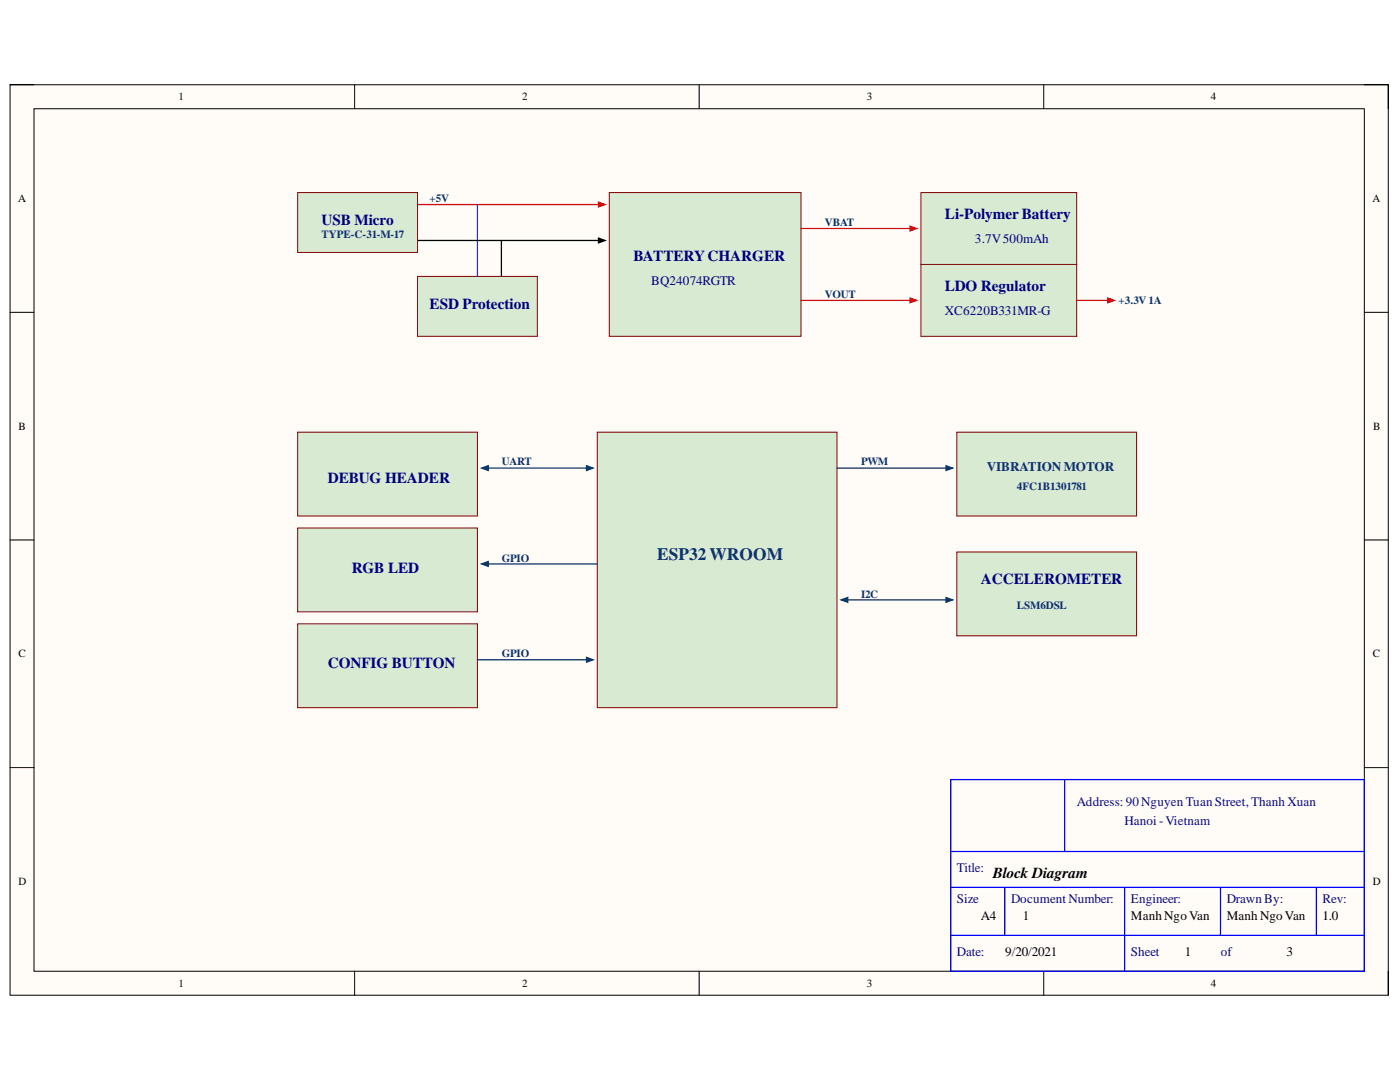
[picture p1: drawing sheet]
<svg xmlns="http://www.w3.org/2000/svg" width="279mm" height="216mm" viewBox="0 0 279 216" stroke-linecap="round" stroke-linejoin="round" font-family="sans-serif">
<path d="M2 16.9h275.1v181.7h-275.1z" fill-rule="evenodd" fill="#fffcf8"/>
<path d="M2 16.9h275.1v181.7h-275.1z" fill="none" stroke="#000" stroke-width=".2"/>
<path d="M6.8 21.7h265.5v172.1h-265.5z" fill-rule="evenodd" fill="#fffcf8"/>
<g fill="none" stroke="#000" stroke-width=".2">
<path d="M2 16.9h4.8M70.8 16.9v4.8M139.5 16.9v4.8M208.3 16.9v4.8M272.3 16.9h4.8v4.8M6.8 21.7h265.5v172.1h-265.5zM2 62.3h4.8M272.3 62.3h4.8M2 107.7h4.8M272.3 107.7h4.8M2 153.2h4.8M272.3 153.2h4.8"/>
<path d="M70.8 193.8v4.8M139.5 193.8v4.8M208.3 193.8v4.8M277.1 193.8v4.8"/>
</g>
<path d="M189.8 155.6h82.5v38.2h-82.5zM212.5 155.6v14.3M189.8 169.9h82.5M189.8 177.1h82.5M200.5 177.1v9.5M224.4 177.1v16.7M243.6 177.1v9.5M262.7 177.1v9.5M189.8 186.6h82.5" fill="none" stroke="#00f" stroke-width=".25"/>
<path d="M83.3 55.2h23.9v11.9h-23.9z" fill-rule="evenodd" fill="#d9ead3"/>
<path d="M83.3 55.2h23.9v11.9h-23.9z" fill="none" stroke="#800000" stroke-width=".2"/>
<path d="M83.3 40.8h37.1" fill="none" stroke="#f00" stroke-width=".25"/>
<path d="M119.4 40.3l1.4 .5-1.4 .5z" fill="#f00"/>
<path d="M119.4 40.3l1.4 .5-1.4 .5z" fill="none" stroke="#f00" stroke-width=".25"/>
<path d="M95.3 40.8v14.4" fill="none" stroke="#15c" stroke-width=".25"/>
<path d="M83.3 48h37.1M100.1 48v7.2M119.4 47.5l1.4 .5-1.4 .5z" fill="none" stroke="#000" stroke-width=".25"/>
<path d="M119.4 47.5l1.4 .5-1.4 .5z" fill="#000"/>
<path d="M59.4 38.4h23.9v12h-23.9z" fill-rule="evenodd" fill="#d9ead3"/>
<path d="M59.4 38.4h23.9v12h-23.9z" fill="none" stroke="#800000" stroke-width=".2"/>
<path d="M183.8 52.8h31.1v14.3h-31.1z" fill-rule="evenodd" fill="#d9ead3"/>
<path d="M183.8 52.8h31.1v14.3h-31.1z" fill="none" stroke="#800000" stroke-width=".2"/>
<path d="M214.9 59.9h7.2" fill="none" stroke="#f00" stroke-width=".25"/>
<path d="M221.1 59.5l1.3 .4-1.3 .5z" fill="#f00"/>
<path d="M221.1 59.5l1.3 .4-1.3 .5z" fill="none" stroke="#f00" stroke-width=".25"/>
<path d="M119.2 86.2h47.8v55h-47.8z" fill-rule="evenodd" fill="#d9ead3"/>
<path d="M119.2 86.2h47.8v55h-47.8z" fill="none" stroke="#800000" stroke-width=".2"/>
<path d="M59.4 105.4h35.9v16.7h-35.9z" fill-rule="evenodd" fill="#d9ead3"/>
<path d="M59.4 105.4h35.9v16.7h-35.9z" fill="none" stroke="#800000" stroke-width=".2"/>
<path d="M59.4 86.2h35.9v16.8h-35.9z" fill-rule="evenodd" fill="#d9ead3"/>
<path d="M59.4 86.2h35.9v16.8h-35.9z" fill="none" stroke="#800000" stroke-width=".2"/>
<path d="M96.5 93.4h21.5" fill="none" stroke="#073763" stroke-width=".25"/>
<path d="M96.1 93.4l1.3-.5v1z" fill="#073763"/>
<path d="M96.1 93.4l1.3-.5v1z" fill="none" stroke="#073763" stroke-width=".25"/>
<path d="M117.1 92.9l1.3 .5-1.3 .5z" fill="#073763"/>
<path d="M117.1 92.9l1.3 .5-1.3 .5zM96.5 112.5h22.7" fill="none" stroke="#073763" stroke-width=".25"/>
<path d="M96.1 112.5l1.3-.5v1z" fill="#073763"/>
<path d="M96.1 112.5l1.3-.5v1z" fill="none" stroke="#073763" stroke-width=".25"/>
<path d="M59.4 124.5h35.9v16.7h-35.9z" fill-rule="evenodd" fill="#d9ead3"/>
<path d="M59.4 124.5h35.9v16.7h-35.9z" fill="none" stroke="#800000" stroke-width=".2"/>
<path d="M95.3 131.7h22.7" fill="none" stroke="#073763" stroke-width=".25"/>
<path d="M117.1 131.2l1.3 .5-1.3 .4z" fill="#073763"/>
<path d="M117.1 131.2l1.3 .5-1.3 .4z" fill="none" stroke="#073763" stroke-width=".25"/>
<path d="M191 86.2h35.8v16.8h-35.8z" fill-rule="evenodd" fill="#d9ead3"/>
<path d="M191 86.2h35.8v16.8h-35.8z" fill="none" stroke="#800000" stroke-width=".2"/>
<path d="M167 93.4h22.8" fill="none" stroke="#073763" stroke-width=".25"/>
<path d="M188.8 92.9l1.3 .5-1.3 .5z" fill="#073763"/>
<path d="M188.8 92.9l1.3 .5-1.3 .5z" fill="none" stroke="#073763" stroke-width=".25"/>
<path d="M191 110.1h35.8v16.8h-35.8z" fill-rule="evenodd" fill="#d9ead3"/>
<path d="M191 110.1h35.8v16.8h-35.8z" fill="none" stroke="#800000" stroke-width=".2"/>
<path d="M168.2 119.7h21.6" fill="none" stroke="#073763" stroke-width=".25"/>
<path d="M167.9 119.7l1.3-.5v1z" fill="#073763"/>
<path d="M167.9 119.7l1.3-.5v1z" fill="none" stroke="#073763" stroke-width=".25"/>
<path d="M188.8 119.2l1.3 .5-1.3 .5z" fill="#073763"/>
<path d="M188.8 119.2l1.3 .5-1.3 .5z" fill="none" stroke="#073763" stroke-width=".25"/>
<path d="M121.6 38.4h38.3v28.7h-38.3z" fill-rule="evenodd" fill="#d9ead3"/>
<path d="M121.6 38.4h38.3v28.7h-38.3z" fill="none" stroke="#800000" stroke-width=".2"/>
<path d="M183.8 38.4h31.1v14.4h-31.1z" fill-rule="evenodd" fill="#d9ead3"/>
<path d="M183.8 38.4h31.1v14.4h-31.1z" fill="none" stroke="#800000" stroke-width=".2"/>
<path d="M159.9 59.9h22.7" fill="none" stroke="#f00" stroke-width=".25"/>
<path d="M181.6 59.5l1.3 .4-1.3 .5z" fill="#f00"/>
<path d="M159.9 45.6h22.7M181.6 59.5l1.3 .4-1.3 .5z" fill="none" stroke="#f00" stroke-width=".25"/>
<path d="M181.6 45.1l1.3 .5-1.3 .5z" fill="#f00"/>
<path d="M181.6 45.1l1.3 .5-1.3 .5z" fill="none" stroke="#f00" stroke-width=".25"/>
<text font-size="3.5" fill="#073763" x="131.2" y="111.7">ESP32 WROOM</text>
<g font-size="3" fill="#000080">
<text x="64.2" y="44.9">USB Micro</text>
<text x="188.6" y="43.7">Li-Polymer Battery</text>
<text x="126.4" y="52">BATTERYCHARGER</text>
<text x="188.6" y="58">LDO Regulator</text>
<text x="85.7" y="61.6">ESD Protection</text>
<text x="65.5" y="96.3">DEBUG HEADER</text>
<text x="70.2" y="114.3">RGB LED</text>
<text x="195.8" y="116.6">ACCELEROMETER</text>
<text x="65.5" y="133.4">CONFIG BUTTON</text>
</g>
<text font-size="3" x="198.1" y="175.2">Block Diagram</text>
<g font-size="2.6" fill="#000080">
<text x="194.6" y="48.6">3.7V500mAh</text>
<text x="130" y="57">BQ24074RGTR</text>
<text x="188.6" y="63">XC6220B331MR-G</text>
</g>
<text font-size="2.6" fill="#073763" x="196.9" y="94">VIBRATION MOTOR</text>
<g font-size="2.6" fill="#11037f">
<text x="214.9" y="160.9">Address:90 Nguyen Tuan Street,Thanh Xuan</text>
<text x="224.4" y="164.5">Hanoi -Vietnam</text>
<text x="190.9" y="174.1">Title:</text>
<text x="190.9" y="180.1">Size</text>
<text x="201.8" y="180.1">Document Number:</text>
<text x="225.7" y="180.1">Engineer:</text>
<text x="244.8" y="180.1">Drawn By:</text>
<text x="263.9" y="180.1">Rev:</text>
<text x="190.9" y="190.8">Date:</text>
<text x="225.7" y="190.8">Sheet</text>
<text x="243.6" y="190.8">of</text>
</g>
<g font-size="2.6">
<text x="195.8" y="183.6">A4</text>
<text x="204.1" y="183.6">1</text>
<text x="225.7" y="183.6">Manh Ngo Van</text>
<text x="244.8" y="183.6">Manh Ngo Van</text>
<text x="263.9" y="183.6">1.0</text>
<text x="200.6" y="190.8">9/20/2021</text>
<text x="236.4" y="190.8">1</text>
<text x="256.7" y="190.8">3</text>
</g>
<g font-size="2.2">
<text x="35.6" y="20">1</text>
<text x="104.2" y="20">2</text>
<text x="173" y="20">3</text>
<text x="241.7" y="20">4</text>
<text x="3.6" y="40.3">A</text>
<text x="273.9" y="40.3">A</text>
<text x="3.7" y="85.8">B</text>
<text x="274.1" y="85.8">B</text>
<text x="3.7" y="131.2">C</text>
<text x="274" y="131.2">C</text>
<text x="3.7" y="176.5">D</text>
<text x="274" y="176.5">D</text>
<text x="35.6" y="196.9">1</text>
<text x="104.2" y="196.9">2</text>
<text x="173" y="196.9">3</text>
<text x="241.7" y="196.9">4</text>
</g>
<g font-size="2.2" fill="#073763">
<text x="85.7" y="40.3">+5V</text>
<text x="64.2" y="47.5">TYPE-C-31-M-17</text>
<text x="164.6" y="45.1">VBAT</text>
<text x="164.6" y="59.4">VOUT</text>
<text x="223.2" y="60.7">+3.3V 1A</text>
<text x="100.1" y="92.9">UART</text>
<text x="171.8" y="92.9">PWM</text>
<text x="203" y="97.7">4FC1B1301781</text>
<text x="100.1" y="112.1">GPIO</text>
<text x="171.8" y="119.2">I2C</text>
<text x="203" y="121.6">LSM6DSL</text>
<text x="100.1" y="131.2">GPIO</text>
</g>
</svg>
